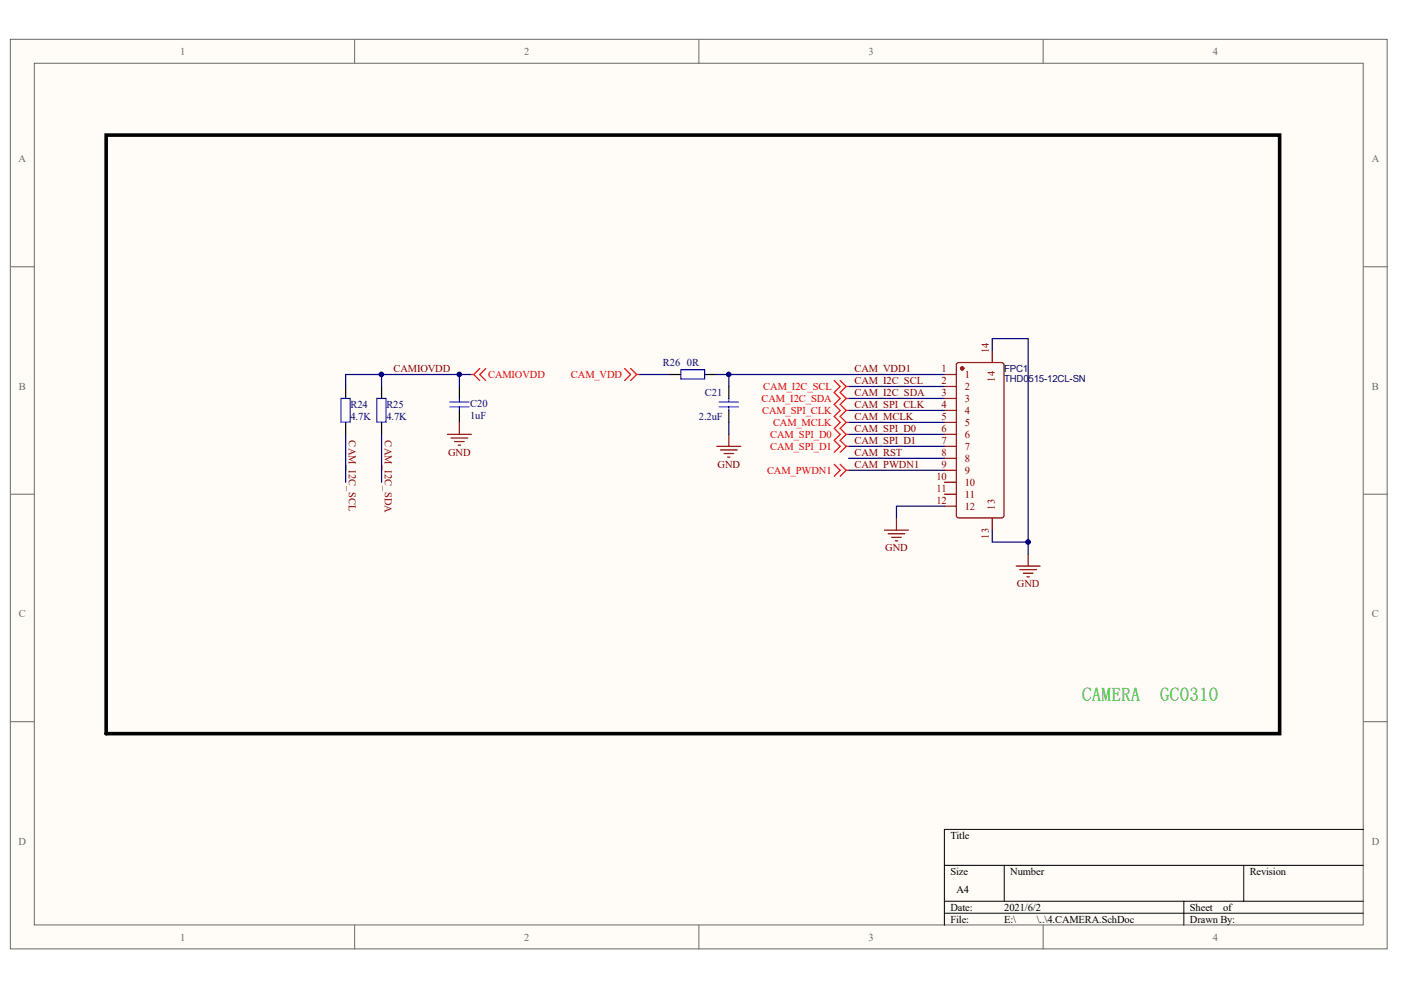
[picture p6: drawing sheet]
<svg xmlns="http://www.w3.org/2000/svg" width="297mm" height="210mm" viewBox="0 0 297 210" stroke-linecap="round" stroke-linejoin="round" font-family="sans-serif">
<g fill="#fffcf8" stroke="#696969" stroke-width=".21">
<path d="M2.2 8.3h291.9v192.9h-291.9z"/>
<path d="M7.3 13.4h281.7v182.7h-281.7z"/>
</g>
<path d="M75.2 8.3v5.1M148.2 8.3v5.1M221.2 8.3v5.1M2.2 56.6h5.1M289.1 56.6h5.1M2.2 104.8h5.1M289.1 104.8h5.1M2.2 153h5.1M289.1 153h5.1M75.2 196.2v5M148.2 196.2v5M221.2 196.2v5" fill="none" stroke="#696969" stroke-width=".21"/>
<path d="M289.1 175.9h-88.9v20.3M200.2 183.5h88.9M200.2 191.1h88.9M200.2 193.6h88.9M212.9 183.5v7.6M251 191.1v5.1M263.7 183.5v7.6" fill="none" stroke="#000" stroke-width=".21"/>
<g fill="none" stroke="#800000" stroke-width=".25">
<path d="M94.9 92.1h5M95.6 92.9h3.6M96.4 93.6h2M97.1 94.4h.6M97.4 89.6v2.5M152 94.6h5.1M152.7 95.4h3.6M153.5 96.2h2M154.3 96.9h.5M154.5 92.1v2.5M187.5 112.4h5.1M188.3 113.2h3.5"/>
<path d="M189.1 113.9h2M189.8 114.7h.5M190.1 109.9v2.5M218 117.5v2.5M215.5 120h5M216.2 120.8h3.6M217 121.5h2M217.7 122.3h.5"/>
</g>
<path d="M141.8 79.4h2.6M149.4 79.4h2.6M73.3 81.9v2.6M73.3 89.6v2.5M80.9 81.9v2.6M80.9 89.6v2.5M97.4 81.9v2.6M97.4 87v2.6M154.5 81.9v2.6M154.5 87v2.6" fill="none" stroke="#000" stroke-width=".25"/>
<path d="M144.3 78.4h5.1v2h-5.1zM72.3 84.5h1.9v5h-1.9zM79.9 84.5h2v5h-2zM95.4 85.2h4M95.4 86.3h4M97.4 84.5v.7M97.4 86.3v.7M152.5 85.2h4.1M152.5 86.3h4.1M154.5 84.5v.7M154.5 86.3v.7" fill="none" stroke="#00f" stroke-width=".25"/>
<g fill="none" stroke="#000080" stroke-width=".25">
<path d="M80.9 79.4h19M97.4 79.4v2.5M135.5 79.4h6.3M152 79.4h48.2M154.5 79.4v2.5M210.4 74.3v-2.5h7.6v43.1h-7.6v-2.5M73.3 81.9v-2.5h7.6v2.5M73.3 92.1v10.1M80.9 92.1v10.1M154.5 89.6v2.5M179.9 81.9h20.3M179.9 84.5h20.3"/>
<path d="M179.9 87h20.3M179.9 89.6h20.3M179.9 92.1h20.3M179.9 94.6h20.3M179.9 97.2h20.3M179.9 99.7h20.3M200.2 107.3h-10.1v2.6M218 114.9v2.6"/>
</g>
<g fill="none" stroke="#800" stroke-width=".25">
<path d="M200.2 79.4h2.6M202.8 77.1l.5-.2h9.1l.4 .2 .1 32.2-.3 .4-9.3 .1-.5-.2zM210.4 74.3v2.6M200.2 81.9h2.6M200.2 84.5h2.6M200.2 87h2.6M200.2 89.6h2.6M200.2 92.1h2.6M200.2 94.6h2.6M200.2 97.2h2.6M200.2 99.7h2.6M200.2 102.2h2.6"/>
<path d="M200.2 104.8h2.6M200.2 107.3h2.6M210.4 109.9v2.5"/>
</g>
<circle cx="204" cy="78.1" r=".36" fill="#800" stroke="#800" stroke-width=".25"/>
<path d="M22.5 28.6h248.8v127h-248.8z" fill="none" stroke="#000" stroke-width=".76"/>
<g fill="none" stroke="#f00" stroke-width=".25">
<path d="M99.9 79.4h.5M100.4 79.4l1.3 1.3M101.7 78.1l-1.3 1.3M103 78.1l-1.3 1.3 1.3 1.3M132.4 78.1l1.3 1.3-1.3 1.3M133.7 78.1l1.3 1.3M135 79.4h.5M135 79.4l-1.3 1.3M176.9 80.7l1.2 1.2-1.2 1.3 1.2 1.3-1.2 1.3 1.2 1.2-1.2 1.3 1.2 1.3-1.2 1.2 1.2 1.3-1.2 1.3 1.2 1.2-1.2 1.3M176.9 98.4l1.2 1.3-1.2 1.3M178.1 80.7l1.3 1.2M178.1 98.4l1.3 1.3"/>
<path d="M179.4 94.6l-1.3 1.3M179.4 92.1l-1.3 1.3 1.3 1.2M179.4 94.6h.5M179.4 89.6l-1.3 1.2 1.3 1.3M179.4 92.1h.5M179.4 87l-1.3 1.3 1.3 1.3M179.4 84.5l-1.3 1.3 1.3 1.2M179.4 87h.5M179.4 89.6h.5M179.4 81.9l-1.3 1.3 1.3 1.3M179.4 81.9h.5M179.4 84.5h.5"/>
<path d="M179.4 99.7l-1.3 1.3M179.4 99.7h.5"/>
</g>
<g fill="#000080" stroke="#000080" stroke-width=".21">
<circle cx="80.9" cy="79.4" r=".49"/>
<circle cx="97.4" cy="79.4" r=".48"/>
<circle cx="154.5" cy="79.4" r=".48"/>
<circle cx="218" cy="114.9" r=".48"/>
</g>
<g font-size="4" fill="#00bf00">
<text x="229.4" y="148.6">CAMERA</text>
<text x="246" y="148.6">GC0310</text>
</g>
<g font-size="2.2" fill="#696969">
<text x="38.2" y="11.6">1</text>
<text x="111.2" y="11.6">2</text>
<text x="184.2" y="11.6">3</text>
<text x="257.1" y="11.6">4</text>
<text x="3.9" y="34.4">A</text>
<text x="290.8" y="34.4">A</text>
<text x="4" y="82.7">B</text>
<text x="290.9" y="82.7">B</text>
<text x="4" y="130.9">C</text>
<text x="290.9" y="130.9">C</text>
<text x="3.9" y="179.1">D</text>
<text x="290.8" y="179.1">D</text>
<text x="38.2" y="199.4">1</text>
<text x="111.2" y="199.4">2</text>
<text x="184.2" y="199.4">3</text>
<text x="257.1" y="199.4">4</text>
</g>
<g font-size="2.2" fill="#000080">
<text x="140.6" y="77.6">R26</text>
<text x="145.6" y="77.6">0R</text>
<text x="149.4" y="83.9">C21</text>
<text x="74.3" y="86.5">R24</text>
<text x="74.3" y="89">4.7K</text>
<text x="81.9" y="86.5">R25</text>
<text x="81.9" y="89">4.7K</text>
<text x="99.7" y="86.2">C20</text>
<text x="99.7" y="88.8">1uF</text>
<text x="148.2" y="89">2.2uF</text>
</g>
<g font-size="2.2" fill="#800">
<text x="209.7" y="74.8" transform="rotate(-90 209.7 74.8)">14</text>
<text x="199.6" y="78.9">1</text>
<text x="199.6" y="81.4">2</text>
<text x="199.6" y="83.9">3</text>
<text x="204.5" y="80.1">1</text>
<text x="204.5" y="82.7">2</text>
<text x="210.9" y="80.9" transform="rotate(-90 210.9 80.9)">14</text>
<text x="199.6" y="86.5">4</text>
<text x="199.6" y="89">5</text>
<text x="204.5" y="85.2">3</text>
<text x="204.5" y="87.7">4</text>
<text x="199.6" y="91.5">6</text>
<text x="199.6" y="94.1">7</text>
<text x="204.5" y="90.3">5</text>
<text x="204.5" y="92.8">6</text>
<text x="204.5" y="95.4">7</text>
<text x="198.5" y="101.7">10</text>
<text x="199.6" y="96.6">8</text>
<text x="199.6" y="99.2">9</text>
<text x="204.5" y="97.9">8</text>
<text x="204.5" y="100.4">9</text>
<text x="198.5" y="104.2">11</text>
<text x="198.5" y="106.8">12</text>
<text x="204.5" y="103">10</text>
<text x="204.5" y="105.5">11</text>
<text x="204.5" y="108">12</text>
<text x="210.9" y="108.1" transform="rotate(-90 210.9 108.1)">13</text>
<text x="209.7" y="114.2" transform="rotate(-90 209.7 114.2)">13</text>
</g>
<g font-size="2.2" fill="#800000">
<text x="83.4" y="78.9">CAMIOVDD</text>
<text x="181.2" y="78.9">CAM_VDD1</text>
<text x="181.2" y="81.4">CAM_I2C_SCL</text>
<text x="181.2" y="83.9">CAM_I2C_SDA</text>
<text x="181.2" y="86.5">CAM_SPI_CLK</text>
<text x="181.2" y="89">CAM_MCLK</text>
<text x="74" y="93.4" transform="rotate(90 74 93.4)">CAM_I2C_SCL</text>
<text x="81.6" y="93.4" transform="rotate(90 81.6 93.4)">CAM_I2C_SDA</text>
<text x="181.2" y="91.5">CAM_SPI_D0</text>
<text x="181.2" y="94.1">CAM_SPI_D1</text>
<text x="95" y="96.6">GND</text>
<text x="152.1" y="99.2">GND</text>
<text x="181.2" y="96.6">CAM_RST</text>
<text x="181.2" y="99.2">CAM_PWDN1</text>
<text x="187.7" y="116.9">GND</text>
<text x="215.6" y="124.5">GND</text>
</g>
<g font-size="2.2" fill="#f00">
<text x="103.5" y="80.1">CAMIOVDD</text>
<text x="121.1" y="80.1">CAM_VDD</text>
<text x="161.8" y="82.7">CAM_I2C_SCL</text>
<text x="161.5" y="85.2">CAM_I2C_SDA</text>
<text x="161.6" y="87.7">CAM_SPI_CLK</text>
<text x="163.3" y="95.4">CAM_SPI_D1</text>
<text x="163.3" y="92.8">CAM_SPI_D0</text>
<text x="163.9" y="90.3">CAM_MCLK</text>
<text x="162.6" y="100.4">CAM_PWDN1</text>
</g>
<g font-size="2.2">
<text x="201.5" y="177.8">Title</text>
<text x="201.5" y="185.5">Size</text>
<text x="214.2" y="185.5">Number</text>
<text x="265" y="185.5">Revision</text>
<text x="202.8" y="189.3">A4</text>
<text x="201.5" y="193.1">Date:</text>
<text x="201.5" y="195.6">File:</text>
<text x="212.9" y="193.1">2021/6/2</text>
<text x="212.9" y="195.6">E:\</text>
<text x="219.8" y="195.6">\..\4.CAMERA.SchDoc</text>
<text x="252.3" y="193.1">Sheet</text>
<text x="252.3" y="195.6">Drawn By:</text>
<text x="259.3" y="193.1">of</text>
</g>
<g font-size="2.1" fill="#000080">
<text x="212.9" y="78.8">FPC1</text>
<text x="212.9" y="81.1">THD0</text>
<text x="218.1" y="81.1">515-12CL-SN</text>
</g>
</svg>
